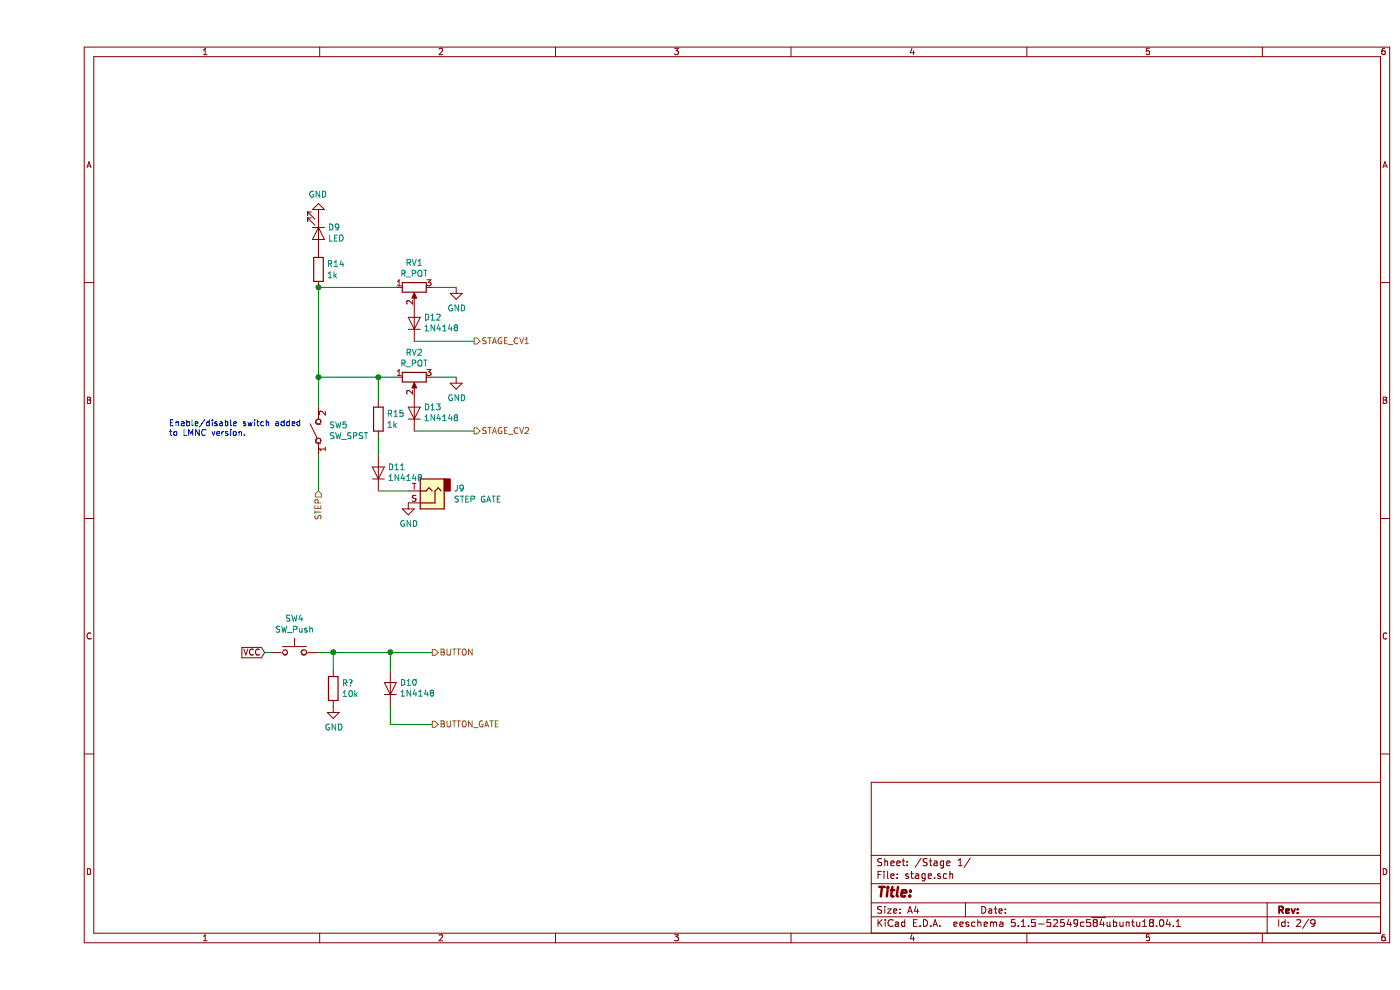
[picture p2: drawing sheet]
EESchema Schematic File Version 4
EELAYER 30 0
EELAYER END
$Descr A4 11693 8268
encoding utf-8
Sheet 5 9
Title ""
Date ""
Rev ""
Comp ""
Comment1 ""
Comment2 ""
Comment3 ""
Comment4 ""
$EndDescr
$Comp
L Device:LED D?
U 1 1
P 2350 1950
AR Path="/5E9C968A" Ref="D?"  Part="1" 
AR Path="/5E9C0ACA/5E9C968A" Ref="D9"  Part="1" 
AR Path="/5EA216A1/5E9C968A" Ref="D14"  Part="1" 
AR Path="/5EA266C5/5E9C968A" Ref="D19"  Part="1" 
AR Path="/5EA27AAF/5E9C968A" Ref="D24"  Part="1" 
AR Path="/5E966E88/5E9C968A" Ref="D29"  Part="1" 
AR Path="/5E96711E/5E9C968A" Ref="D34"  Part="1" 
AR Path="/5E967389/5E9C968A" Ref="D39"  Part="1" 
AR Path="/5E967587/5E9C968A" Ref="D44"  Part="1" 
F 0 "D24" V 2297 2028 50  0000 L CNN
F 1 "LED" V 2388 2028 50  0000 L CNN
F 2 "LED_THT:LED_D5.0mm" H 2350 1950 50  0001 C CNN
F 3 "~" H 2350 1950 50  0001 C CNN
	1    2350 1950
	0    1    1    0   
$EndComp
$Comp
L Device:R R?
U 1 1
P 2350 2250
AR Path="/5E9C9690" Ref="R?"  Part="1" 
AR Path="/5E9C0ACA/5E9C9690" Ref="R14"  Part="1" 
AR Path="/5EA216A1/5E9C9690" Ref="R17"  Part="1" 
AR Path="/5EA266C5/5E9C9690" Ref="R20"  Part="1" 
AR Path="/5EA27AAF/5E9C9690" Ref="R23"  Part="1" 
AR Path="/5E966E88/5E9C9690" Ref="R26"  Part="1" 
AR Path="/5E96711E/5E9C9690" Ref="R29"  Part="1" 
AR Path="/5E967389/5E9C9690" Ref="R32"  Part="1" 
AR Path="/5E967587/5E9C9690" Ref="R35"  Part="1" 
F 0 "R23" H 2420 2296 50  0000 L CNN
F 1 "1k" H 2420 2205 50  0000 L CNN
F 2 "Resistor_THT:R_Axial_DIN0207_L6.3mm_D2.5mm_P2.54mm_Vertical" V 2280 2250 50  0001 C CNN
F 3 "~" H 2350 2250 50  0001 C CNN
	1    2350 2250
	1    0    0    -1  
$EndComp
$Comp
L Device:R_POT RV?
U 1 1
P 3150 2400
AR Path="/5E9C9696" Ref="RV?"  Part="1" 
AR Path="/5E9C0ACA/5E9C9696" Ref="RV1"  Part="1" 
AR Path="/5EA216A1/5E9C9696" Ref="RV3"  Part="1" 
AR Path="/5EA266C5/5E9C9696" Ref="RV5"  Part="1" 
AR Path="/5EA27AAF/5E9C9696" Ref="RV7"  Part="1" 
AR Path="/5E966E88/5E9C9696" Ref="RV9"  Part="1" 
AR Path="/5E96711E/5E9C9696" Ref="RV11"  Part="1" 
AR Path="/5E967389/5E9C9696" Ref="RV13"  Part="1" 
AR Path="/5E967587/5E9C9696" Ref="RV15"  Part="1" 
F 0 "RV7" V 2943 2400 50  0000 C CNN
F 1 "R_POT" V 3034 2400 50  0000 C CNN
F 2 "Potentiometer_THT:Potentiometer_Alps_RK163_Single_Horizontal" H 3150 2400 50  0001 C CNN
F 3 "~" H 3150 2400 50  0001 C CNN
	1    3150 2400
	0    -1   1    0   
$EndComp
$Comp
L power:GND #PWR?
U 1 1
P 2350 1800
AR Path="/5E9C969C" Ref="#PWR?"  Part="1" 
AR Path="/5E9C0ACA/5E9C969C" Ref="#PWR0121"  Part="1" 
AR Path="/5EA216A1/5E9C969C" Ref="#PWR0126"  Part="1" 
AR Path="/5EA266C5/5E9C969C" Ref="#PWR0131"  Part="1" 
AR Path="/5EA27AAF/5E9C969C" Ref="#PWR0136"  Part="1" 
AR Path="/5E966E88/5E9C969C" Ref="#PWR0141"  Part="1" 
AR Path="/5E96711E/5E9C969C" Ref="#PWR0146"  Part="1" 
AR Path="/5E967389/5E9C969C" Ref="#PWR0151"  Part="1" 
AR Path="/5E967587/5E9C969C" Ref="#PWR0156"  Part="1" 
F 0 "#PWR0136" H 2350 1550 50  0001 C CNN
F 1 "GND" H 2355 1627 50  0000 C CNN
F 2 "" H 2350 1800 50  0001 C CNN
F 3 "" H 2350 1800 50  0001 C CNN
	1    2350 1800
	-1   0    0    1   
$EndComp
$Comp
L power:GND #PWR?
U 1 1
P 3500 2400
AR Path="/5E9C96A2" Ref="#PWR?"  Part="1" 
AR Path="/5E9C0ACA/5E9C96A2" Ref="#PWR0122"  Part="1" 
AR Path="/5EA216A1/5E9C96A2" Ref="#PWR0127"  Part="1" 
AR Path="/5EA266C5/5E9C96A2" Ref="#PWR0132"  Part="1" 
AR Path="/5EA27AAF/5E9C96A2" Ref="#PWR0137"  Part="1" 
AR Path="/5E966E88/5E9C96A2" Ref="#PWR0142"  Part="1" 
AR Path="/5E96711E/5E9C96A2" Ref="#PWR0147"  Part="1" 
AR Path="/5E967389/5E9C96A2" Ref="#PWR0152"  Part="1" 
AR Path="/5E967587/5E9C96A2" Ref="#PWR0157"  Part="1" 
F 0 "#PWR0137" H 3500 2150 50  0001 C CNN
F 1 "GND" H 3505 2227 50  0000 C CNN
F 2 "" H 3500 2400 50  0001 C CNN
F 3 "" H 3500 2400 50  0001 C CNN
	1    3500 2400
	1    0    0    -1  
$EndComp
$Comp
L Diode:1N4148 D?
U 1 1
P 3150 2700
AR Path="/5E9C96A8" Ref="D?"  Part="1" 
AR Path="/5E9C0ACA/5E9C96A8" Ref="D12"  Part="1" 
AR Path="/5EA216A1/5E9C96A8" Ref="D17"  Part="1" 
AR Path="/5EA266C5/5E9C96A8" Ref="D22"  Part="1" 
AR Path="/5EA27AAF/5E9C96A8" Ref="D27"  Part="1" 
AR Path="/5E966E88/5E9C96A8" Ref="D32"  Part="1" 
AR Path="/5E96711E/5E9C96A8" Ref="D37"  Part="1" 
AR Path="/5E967389/5E9C96A8" Ref="D42"  Part="1" 
AR Path="/5E967587/5E9C96A8" Ref="D47"  Part="1" 
F 0 "D27" V 3196 2621 50  0000 R CNN
F 1 "1N4148" V 3105 2621 50  0000 R CNN
F 2 "Diode_THT:D_DO-35_SOD27_P7.62mm_Horizontal" H 3150 2525 50  0001 C CNN
F 3 "https://assets.nexperia.com/documents/data-sheet/1N4148_1N4448.pdf" H 3150 2700 50  0001 C CNN
	1    3150 2700
	0    -1   -1   0   
$EndComp
$Comp
L Device:R_POT RV?
U 1 1
P 3150 3150
AR Path="/5E9C96AE" Ref="RV?"  Part="1" 
AR Path="/5E9C0ACA/5E9C96AE" Ref="RV2"  Part="1" 
AR Path="/5EA216A1/5E9C96AE" Ref="RV4"  Part="1" 
AR Path="/5EA266C5/5E9C96AE" Ref="RV6"  Part="1" 
AR Path="/5EA27AAF/5E9C96AE" Ref="RV8"  Part="1" 
AR Path="/5E966E88/5E9C96AE" Ref="RV10"  Part="1" 
AR Path="/5E96711E/5E9C96AE" Ref="RV12"  Part="1" 
AR Path="/5E967389/5E9C96AE" Ref="RV14"  Part="1" 
AR Path="/5E967587/5E9C96AE" Ref="RV16"  Part="1" 
F 0 "RV8" V 2943 3150 50  0000 C CNN
F 1 "R_POT" V 3034 3150 50  0000 C CNN
F 2 "Potentiometer_THT:Potentiometer_Alps_RK163_Single_Horizontal" H 3150 3150 50  0001 C CNN
F 3 "~" H 3150 3150 50  0001 C CNN
	1    3150 3150
	0    -1   1    0   
$EndComp
$Comp
L power:GND #PWR?
U 1 1
P 3500 3150
AR Path="/5E9C96B4" Ref="#PWR?"  Part="1" 
AR Path="/5E9C0ACA/5E9C96B4" Ref="#PWR0123"  Part="1" 
AR Path="/5EA216A1/5E9C96B4" Ref="#PWR0128"  Part="1" 
AR Path="/5EA266C5/5E9C96B4" Ref="#PWR0133"  Part="1" 
AR Path="/5EA27AAF/5E9C96B4" Ref="#PWR0138"  Part="1" 
AR Path="/5E966E88/5E9C96B4" Ref="#PWR0143"  Part="1" 
AR Path="/5E96711E/5E9C96B4" Ref="#PWR0148"  Part="1" 
AR Path="/5E967389/5E9C96B4" Ref="#PWR0153"  Part="1" 
AR Path="/5E967587/5E9C96B4" Ref="#PWR0158"  Part="1" 
F 0 "#PWR0138" H 3500 2900 50  0001 C CNN
F 1 "GND" H 3505 2977 50  0000 C CNN
F 2 "" H 3500 3150 50  0001 C CNN
F 3 "" H 3500 3150 50  0001 C CNN
	1    3500 3150
	1    0    0    -1  
$EndComp
$Comp
L Device:R R?
U 1 1
P 2850 3500
AR Path="/5E9C96BB" Ref="R?"  Part="1" 
AR Path="/5E9C0ACA/5E9C96BB" Ref="R15"  Part="1" 
AR Path="/5EA216A1/5E9C96BB" Ref="R18"  Part="1" 
AR Path="/5EA266C5/5E9C96BB" Ref="R21"  Part="1" 
AR Path="/5EA27AAF/5E9C96BB" Ref="R24"  Part="1" 
AR Path="/5E966E88/5E9C96BB" Ref="R27"  Part="1" 
AR Path="/5E96711E/5E9C96BB" Ref="R30"  Part="1" 
AR Path="/5E967389/5E9C96BB" Ref="R33"  Part="1" 
AR Path="/5E967587/5E9C96BB" Ref="R36"  Part="1" 
F 0 "R24" H 2920 3546 50  0000 L CNN
F 1 "1k" H 2920 3455 50  0000 L CNN
F 2 "Resistor_THT:R_Axial_DIN0207_L6.3mm_D2.5mm_P2.54mm_Vertical" V 2780 3500 50  0001 C CNN
F 3 "~" H 2850 3500 50  0001 C CNN
	1    2850 3500
	1    0    0    -1  
$EndComp
Wire Wire Line
	1900 5450 1950 5450
$Comp
L Switch:SW_Push SW?
U 1 1
P 2150 5450
AR Path="/5E9C96DA" Ref="SW?"  Part="1" 
AR Path="/5E9C0ACA/5E9C96DA" Ref="SW4"  Part="1" 
AR Path="/5EA216A1/5E9C96DA" Ref="SW6"  Part="1" 
AR Path="/5EA266C5/5E9C96DA" Ref="SW8"  Part="1" 
AR Path="/5EA27AAF/5E9C96DA" Ref="SW10"  Part="1" 
AR Path="/5E966E88/5E9C96DA" Ref="SW12"  Part="1" 
AR Path="/5E96711E/5E9C96DA" Ref="SW14"  Part="1" 
AR Path="/5E967389/5E9C96DA" Ref="SW16"  Part="1" 
AR Path="/5E967587/5E9C96DA" Ref="SW18"  Part="1" 
F 0 "SW10" H 2150 5735 50  0000 C CNN
F 1 "SW_Push" H 2150 5644 50  0000 C CNN
F 2 "" H 2150 5650 50  0001 C CNN
F 3 "~" H 2150 5650 50  0001 C CNN
	1    2150 5450
	1    0    0    -1  
$EndComp
$Comp
L power:GND #PWR?
U 1 1
P 3100 4200
AR Path="/5E9C96E0" Ref="#PWR?"  Part="1" 
AR Path="/5E9C0ACA/5E9C96E0" Ref="#PWR0124"  Part="1" 
AR Path="/5EA216A1/5E9C96E0" Ref="#PWR0129"  Part="1" 
AR Path="/5EA266C5/5E9C96E0" Ref="#PWR0134"  Part="1" 
AR Path="/5EA27AAF/5E9C96E0" Ref="#PWR0139"  Part="1" 
AR Path="/5E966E88/5E9C96E0" Ref="#PWR0144"  Part="1" 
AR Path="/5E96711E/5E9C96E0" Ref="#PWR0149"  Part="1" 
AR Path="/5E967389/5E9C96E0" Ref="#PWR0154"  Part="1" 
AR Path="/5E967587/5E9C96E0" Ref="#PWR0159"  Part="1" 
F 0 "#PWR0139" H 3100 3950 50  0001 C CNN
F 1 "GND" H 3105 4027 50  0000 C CNN
F 2 "" H 3100 4200 50  0001 C CNN
F 3 "" H 3100 4200 50  0001 C CNN
	1    3100 4200
	1    0    0    -1  
$EndComp
$Comp
L Connector:AudioJack2 J?
U 1 1
P 3300 4100
AR Path="/5E9C96E6" Ref="J?"  Part="1" 
AR Path="/5E9C0ACA/5E9C96E6" Ref="J9"  Part="1" 
AR Path="/5EA216A1/5E9C96E6" Ref="J10"  Part="1" 
AR Path="/5EA266C5/5E9C96E6" Ref="J11"  Part="1" 
AR Path="/5EA27AAF/5E9C96E6" Ref="J12"  Part="1" 
AR Path="/5E966E88/5E9C96E6" Ref="J13"  Part="1" 
AR Path="/5E96711E/5E9C96E6" Ref="J14"  Part="1" 
AR Path="/5E967389/5E9C96E6" Ref="J15"  Part="1" 
AR Path="/5E967587/5E9C96E6" Ref="J16"  Part="1" 
F 0 "J12" H 3120 4083 50  0000 R CNN
F 1 "STEP GATE" H 3120 4174 50  0000 R CNN
F 2 "" H 3300 4100 50  0001 C CNN
F 3 "~" H 3300 4100 50  0001 C CNN
	1    3300 4100
	-1   0    0    1   
$EndComp
$Comp
L Diode:1N4148 D?
U 1 1
P 2850 3950
AR Path="/5E9C96EC" Ref="D?"  Part="1" 
AR Path="/5E9C0ACA/5E9C96EC" Ref="D11"  Part="1" 
AR Path="/5EA216A1/5E9C96EC" Ref="D16"  Part="1" 
AR Path="/5EA266C5/5E9C96EC" Ref="D21"  Part="1" 
AR Path="/5EA27AAF/5E9C96EC" Ref="D26"  Part="1" 
AR Path="/5E966E88/5E9C96EC" Ref="D31"  Part="1" 
AR Path="/5E96711E/5E9C96EC" Ref="D36"  Part="1" 
AR Path="/5E967389/5E9C96EC" Ref="D41"  Part="1" 
AR Path="/5E967587/5E9C96EC" Ref="D46"  Part="1" 
F 0 "D26" V 2896 3871 50  0000 R CNN
F 1 "1N4148" V 2805 3871 50  0000 R CNN
F 2 "Diode_THT:D_DO-35_SOD27_P7.62mm_Horizontal" H 2850 3775 50  0001 C CNN
F 3 "https://assets.nexperia.com/documents/data-sheet/1N4148_1N4448.pdf" H 2850 3950 50  0001 C CNN
	1    2850 3950
	0    -1   -1   0   
$EndComp
$Comp
L Diode:1N4148 D?
U 1 1
P 3150 3450
AR Path="/5E9C96F3" Ref="D?"  Part="1" 
AR Path="/5E9C0ACA/5E9C96F3" Ref="D13"  Part="1" 
AR Path="/5EA216A1/5E9C96F3" Ref="D18"  Part="1" 
AR Path="/5EA266C5/5E9C96F3" Ref="D23"  Part="1" 
AR Path="/5EA27AAF/5E9C96F3" Ref="D28"  Part="1" 
AR Path="/5E966E88/5E9C96F3" Ref="D33"  Part="1" 
AR Path="/5E96711E/5E9C96F3" Ref="D38"  Part="1" 
AR Path="/5E967389/5E9C96F3" Ref="D43"  Part="1" 
AR Path="/5E967587/5E9C96F3" Ref="D48"  Part="1" 
F 0 "D28" V 3196 3371 50  0000 R CNN
F 1 "1N4148" V 3105 3371 50  0000 R CNN
F 2 "Diode_THT:D_DO-35_SOD27_P7.62mm_Horizontal" H 3150 3275 50  0001 C CNN
F 3 "https://assets.nexperia.com/documents/data-sheet/1N4148_1N4448.pdf" H 3150 3450 50  0001 C CNN
	1    3150 3450
	0    -1   -1   0   
$EndComp
Wire Wire Line
	2850 3150 3000 3150
Connection ~ 2850 3150
Wire Wire Line
	2850 4100 3100 4100
Wire Wire Line
	3150 2850 3650 2850
Text HLabel 3650 2850 2    50   Output ~ 0
STAGE_CV1
Wire Wire Line
	3150 3600 3650 3600
Text HLabel 3650 3600 2    50   Output ~ 0
STAGE_CV2
Text HLabel 2350 4100 3    50   Input ~ 0
STEP
Text HLabel 3300 5450 2    50   Output ~ 0
BUTTON
Text HLabel 3300 6050 2    50   Output ~ 0
BUTTON_GATE
$Comp
L Switch:SW_SPST SW5
U 1 1
P 2350 3600
AR Path="/5E9C0ACA/5E9D9783" Ref="SW5"  Part="1" 
AR Path="/5EA216A1/5E9D9783" Ref="SW7"  Part="1" 
AR Path="/5EA266C5/5E9D9783" Ref="SW9"  Part="1" 
AR Path="/5EA27AAF/5E9D9783" Ref="SW11"  Part="1" 
AR Path="/5E966E88/5E9D9783" Ref="SW13"  Part="1" 
AR Path="/5E96711E/5E9D9783" Ref="SW15"  Part="1" 
AR Path="/5E967389/5E9D9783" Ref="SW17"  Part="1" 
AR Path="/5E967587/5E9D9783" Ref="SW19"  Part="1" 
F 0 "SW11" V 2396 3512 50  0000 R CNN
F 1 "SW_SPST" V 2305 3512 50  0000 R CNN
F 2 "" H 2350 3600 50  0001 C CNN
F 3 "~" H 2350 3600 50  0001 C CNN
	1    2350 3600
	0    -1   -1   0   
$EndComp
Wire Wire Line
	2350 3800 2350 4100
Wire Wire Line
	2350 2400 2350 3150
Wire Wire Line
	2350 2400 3000 2400
Connection ~ 2350 2400
Wire Wire Line
	2350 3150 2850 3150
Connection ~ 2350 3150
Wire Wire Line
	2350 3150 2350 3400
$Comp
L Diode:1N4148 D10
U 1 1
P 2950 5750
AR Path="/5E9C0ACA/5E7DC9C0" Ref="D10"  Part="1" 
AR Path="/5EA27AAF/5E7DC9C0" Ref="D25"  Part="1" 
AR Path="/5EA216A1/5E7DC9C0" Ref="D15"  Part="1" 
AR Path="/5EA266C5/5E7DC9C0" Ref="D20"  Part="1" 
AR Path="/5E966E88/5E7DC9C0" Ref="D30"  Part="1" 
AR Path="/5E96711E/5E7DC9C0" Ref="D35"  Part="1" 
AR Path="/5E967389/5E7DC9C0" Ref="D40"  Part="1" 
AR Path="/5E967587/5E7DC9C0" Ref="D45"  Part="1" 
F 0 "D25" V 2996 5671 50  0000 R CNN
F 1 "1N4148" V 2905 5671 50  0000 R CNN
F 2 "Diode_THT:D_DO-35_SOD27_P7.62mm_Horizontal" H 2950 5575 50  0001 C CNN
F 3 "https://assets.nexperia.com/documents/data-sheet/1N4148_1N4448.pdf" H 2950 5750 50  0001 C CNN
	1    2950 5750
	0    -1   -1   0   
$EndComp
Wire Wire Line
	2950 6050 3300 6050
Wire Wire Line
	2950 5900 2950 6050
Wire Wire Line
	2950 5600 2950 5450
Text Notes 1100 3650 0    50   ~ 0
Enable/disable switch added\nto LMNC version.
Wire Wire Line
	3300 3150 3500 3150
Wire Wire Line
	3300 2400 3500 2400
Wire Wire Line
	2850 3650 2850 3800
Wire Wire Line
	2850 3150 2850 3350
Text GLabel 1900 5450 0    50   Input ~ 0
VCC
Wire Wire Line
	2350 5450 2475 5450
$Comp
L Device:R R?
U 1 1
P 2475 5750
AR Path="/5EA4A117" Ref="R?"  Part="1" 
AR Path="/5E9C0ACA/5EA4A117" Ref="R?"  Part="1" 
AR Path="/5EA216A1/5EA4A117" Ref="R?"  Part="1" 
AR Path="/5EA266C5/5EA4A117" Ref="R?"  Part="1" 
AR Path="/5EA27AAF/5EA4A117" Ref="R?"  Part="1" 
AR Path="/5E966E88/5EA4A117" Ref="R?"  Part="1" 
AR Path="/5E96711E/5EA4A117" Ref="R?"  Part="1" 
AR Path="/5E967389/5EA4A117" Ref="R?"  Part="1" 
AR Path="/5E967587/5EA4A117" Ref="R?"  Part="1" 
F 0 "R?" H 2545 5796 50  0000 L CNN
F 1 "10k" H 2545 5705 50  0000 L CNN
F 2 "Resistor_THT:R_Axial_DIN0207_L6.3mm_D2.5mm_P2.54mm_Vertical" V 2405 5750 50  0001 C CNN
F 3 "~" H 2475 5750 50  0001 C CNN
	1    2475 5750
	1    0    0    -1  
$EndComp
Wire Wire Line
	2475 5600 2475 5450
Connection ~ 2475 5450
Wire Wire Line
	2475 5450 2950 5450
$Comp
L power:GND #PWR?
U 1 1
P 2475 5900
AR Path="/5EA4ACFF" Ref="#PWR?"  Part="1" 
AR Path="/5E9C0ACA/5EA4ACFF" Ref="#PWR?"  Part="1" 
AR Path="/5EA216A1/5EA4ACFF" Ref="#PWR?"  Part="1" 
AR Path="/5EA266C5/5EA4ACFF" Ref="#PWR?"  Part="1" 
AR Path="/5EA27AAF/5EA4ACFF" Ref="#PWR?"  Part="1" 
AR Path="/5E966E88/5EA4ACFF" Ref="#PWR?"  Part="1" 
AR Path="/5E96711E/5EA4ACFF" Ref="#PWR?"  Part="1" 
AR Path="/5E967389/5EA4ACFF" Ref="#PWR?"  Part="1" 
AR Path="/5E967587/5EA4ACFF" Ref="#PWR?"  Part="1" 
F 0 "#PWR?" H 2475 5650 50  0001 C CNN
F 1 "GND" H 2480 5727 50  0000 C CNN
F 2 "" H 2475 5900 50  0001 C CNN
F 3 "" H 2475 5900 50  0001 C CNN
	1    2475 5900
	1    0    0    -1  
$EndComp
Wire Wire Line
	2950 5450 3300 5450
Connection ~ 2950 5450
$EndSCHEMATC
